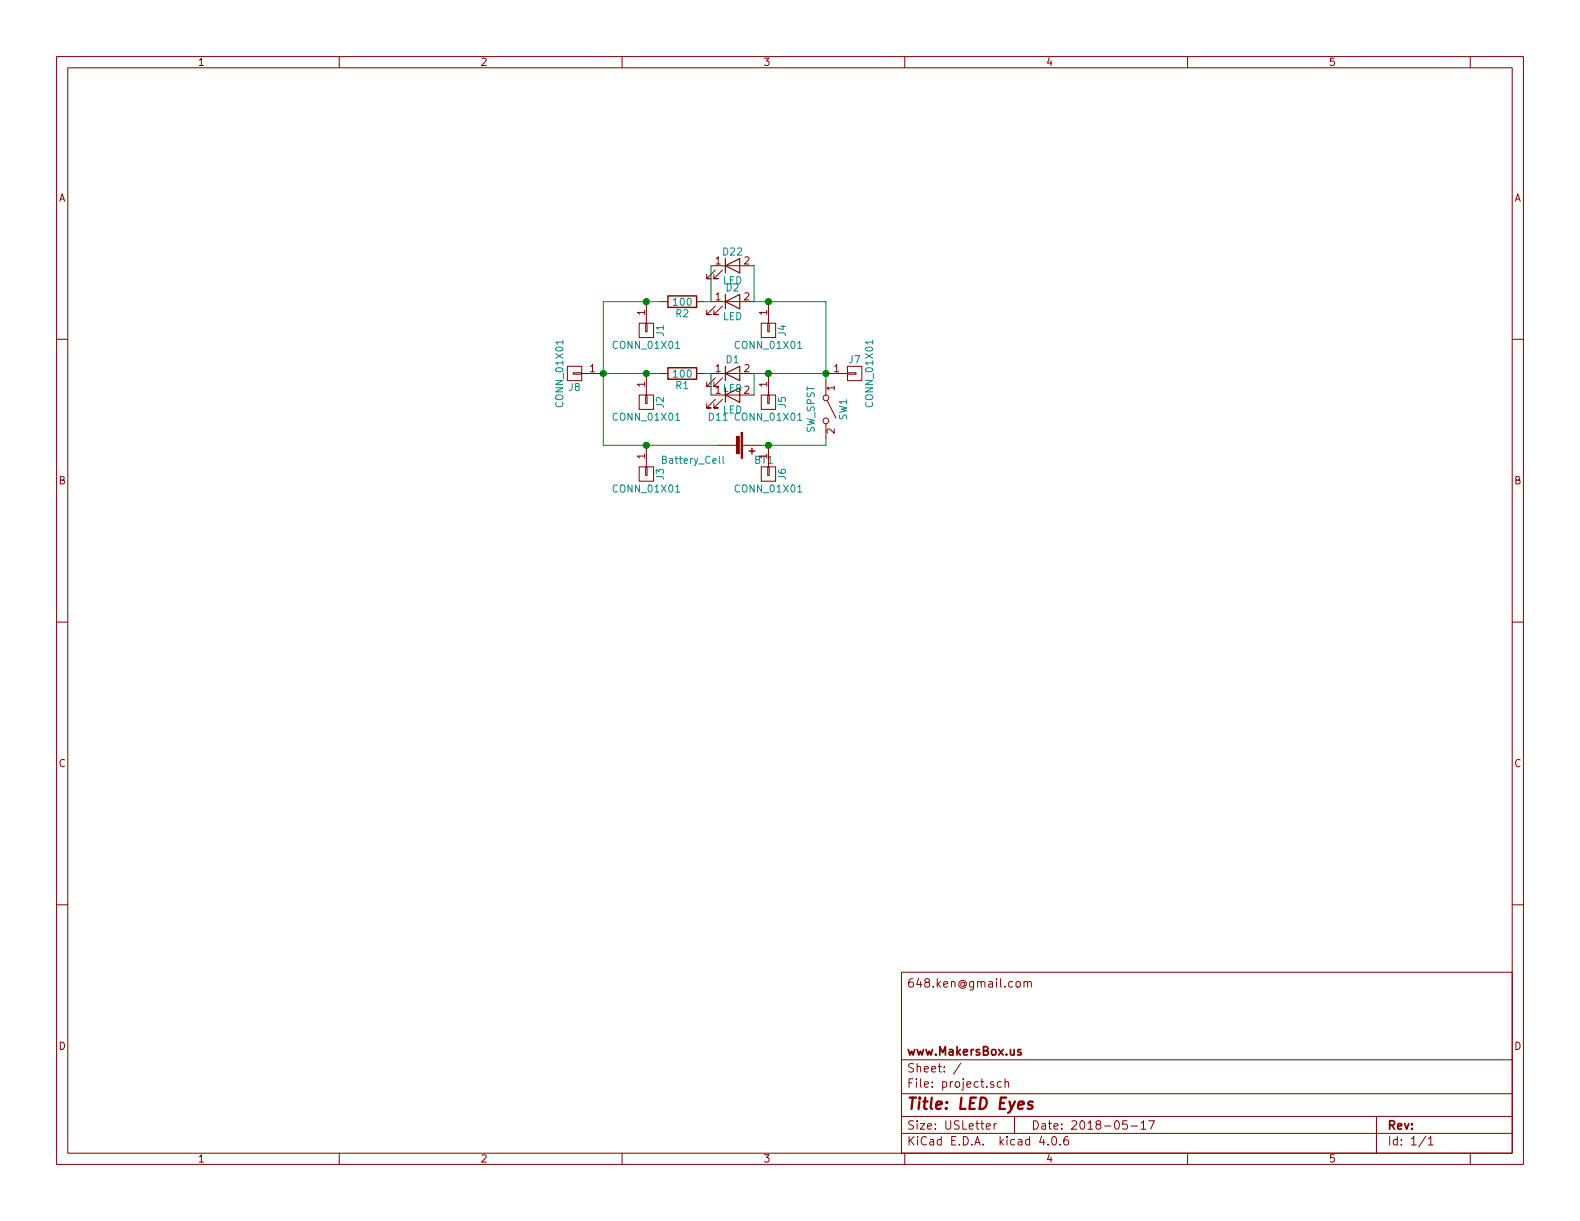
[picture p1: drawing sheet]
<svg xmlns="http://www.w3.org/2000/svg" width="279mm" height="216mm" viewBox="0 0 279 216" stroke-linecap="round" stroke-linejoin="round" font-family="sans-serif">
<g fill="none" stroke="#840000" stroke-width=".18">
<path d="M10 10h259.4v195.9h-259.4zM12 12h255.4v191.9h-255.4zM60 10v2M110 10v2M160 10v2M210 10v2M260 10v2M10 60h2M113 57.2h2.6v2.5h-2.6zM114.2 57.2h.2v1.5h-.2zM114.3 53.3v3.9M116.8 53.3h1.3"/>
<path d="M123.2 53.3h1.3M125.7 53.3h7.6M125.7 47h7.6M126.5 54.1l-1.5 1.5h.7h-.7v-.7M126.5 47.8l-1.5 1.5h.7h-.7v-.8M127.8 54.1l-1.6 1.5h.8h-.8v-.7M127.8 47.8l-1.6 1.5h.8h-.8v-.8M134.6 57.2h2.6v2.5h-2.6zM135.8 57.2h.2v1.5h-.2zM135.9 53.3v3.9M267.4 60h2M100.3 64.8h2.6v2.5h-2.6z"/>
<path d="M101.3 65.9h1.6v.3h-1.6zM102.9 66h3.8M113 69.9h2.6v2.5h-2.6zM114.2 69.9h.2v1.5h-.2zM114.3 66v3.9M114.3 78.7v3.9M116.8 66h1.3M123.2 66h1.3M125.7 66h7.6M125.7 69.9h2.6M126.5 66.8l-1.5 1.5h.7h-.7v-.7M126.5 70.6l-1.5 1.5h.7h-.7v-.7"/>
<path d="M127 78.7h3.3M127.8 66.8l-1.6 1.5h.8h-.8v-.7M127.8 70.6l-1.6 1.5h.8h-.8v-.7M130.8 69.9h2.5M131.3 78.7h3.3M134.6 69.9h2.6v2.5h-2.6zM135.8 69.9h.2v1.5h-.2zM135.9 66v3.9M135.9 78.7v3.9M146 66h3.9M146 67.3v2.6M146 74.9v2.6"/>
<path d="M146.3 70.9l1.5 3M149.9 65.9h1.5v.3h-1.5zM149.9 64.8h2.5v2.5h-2.5zM113 82.6h2.6v2.5h-2.6zM114.2 82.6h.2v1.5h-.2zM134.6 82.6h2.6v2.5h-2.6zM135.8 82.6h.2v1.5h-.2zM10 110h2M267.4 110h2M10 160h2M267.4 160h2M159.4 171.9h108v32h-108z"/>
<path d="M179.7 173.7l.2-.1 .5 .1v.6l-.1 .2h-.4l-.2-.1zM181.1 173.7l.2-.1h.4v.9M181.1 173.6v.9M181.7 173.8a.36 .36 0 0 1 .3-.3 .36 .36 0 0 1 .4 .3v.7M159.4 197.4h108M159.4 193.4h108M159.4 187.4h108M169.9 188l-1.3 1.9M174.4 199.2l.7-.2v-.2l-.4-.1-.3 .2 .1 .7h.6M175.7 191.3a.37 .37 0 0 0-.6 .2l.1 .2 .5 .1 .1 .2-.2 .3-.5-.1M175.8 198.7v1M176.2 198.7l-.4 .3"/>
<path d="M177.1 191.3h-.5l-.2 .2v.6l.2 .2 .5-.1M177.7 191.4l.2-.1h.4l.1 1M177.7 190.8v1.5M179.4 197.4v3M199.3 198.2h-.7l-.1 .7 .2-.1h.5l.2 .2-.1 .5-.2 .2-.6-.2M200 199.1h1.1M201.8 198.6l.4-.4v1.5M201.8 199.7h.8M203.1 198.2h1l-.6 1.5M243.4 197.4v6.5M60 203.9v2M110 203.9v2"/>
<path d="M159.4 200.4h108M160 203.9v2M184.2 200.9l-.4 1.1h1M185.3 202.3v.2M186.1 201.1l.2-.1a.81 .81 0 0 1 .6 .6 .81 .81 0 0 1-.3 .8l-.1 .1a.79 .79 0 0 1-.4-1.4zM187.5 202.3v.2M188.8 201a.59 .59 0 0 0-.7 .6l.1 .7 .2 .2 .5-.2 .1-.5-.2-.2-.4-.1-.3 .3M210 203.9v2M252.1 200.9l-1.2 1.9M252.6 201.4l.4-.4v1.5M252.6 202.5h.8M260 203.9v2"/>
<circle cx="146.1" cy="70.4" r=".51"/>
<circle cx="146.1" cy="74.4" r=".51"/>
</g>
<path d="M182.6 194.8h-.5l-.3 .3 .3 .3 .4 .1 .1 .3-.1 .2-.2 .1-.6-.1" fill="none" stroke="#840000" stroke-width=".41"/>
<path d="M128.3 53.3l2.5-1.2v2.5zM128.3 47l2.5-1.3v2.6zM128.3 45.7v2.6M128.3 52.1v2.5M128.3 66l2.5-1.2v2.5zM128.3 69.9l2.5-1.3v2.5zM128.3 64.8v2.5M128.3 68.6v2.5" fill="none" stroke="#840000" stroke-width=".2"/>
<path d="M118.1 52.3h5.1v2.1h-5.1zM118.1 65h5.1v2.1h-5.1zM132.5 79.8h1M133 79.2v1.1" fill="none" stroke="#840000" stroke-width=".25"/>
<g fill="#840000" stroke="#840000" stroke-width=".18">
<path d="M131.1 76.5h.2v4.5h-.2z"/>
<path d="M130.2 77.2h.5v3h-.5z"/>
</g>
<path d="M127.9 80.7v1l.1 .2" fill="none" stroke="#008484" stroke-width=".18"/>
<path d="M116.8 53.3h-10.1v25.4h20.3M125.7 47v6.3h-1.2M133.3 47v6.3h12.7v14M106.7 66h10.1M124.5 66h1.2v3.9M146 77.5v1.2h-11.4M146 66h-12.7v3.9" fill="none" stroke="#008400" stroke-width=".18"/>
<g fill="#008400" stroke="#008400" stroke-width=".25">
<circle cx="106.7" cy="66" r=".51"/>
<circle cx="146.1" cy="66" r=".51"/>
<circle cx="114.3" cy="53.3" r=".51"/>
<circle cx="114.3" cy="78.7" r=".51"/>
<circle cx="114.3" cy="66" r=".51"/>
<circle cx="135.9" cy="66" r=".51"/>
<circle cx="135.9" cy="53.3" r=".51"/>
<circle cx="135.9" cy="78.7" r=".51"/>
</g>
<text font-size="2.8" fill="#840000" x="160.4" y="196.2">Title: LED Eyes</text>
<g font-size="2.1" fill="#840000">
<text x="160.4" y="174.6">648.ken@gmail.com</text>
<text x="160.4" y="189.6">Sheet: /</text>
<text x="160.4" y="186.6">www.MakersBox.us</text>
<text x="160.4" y="192.3">File: project.sch</text>
<text x="160.4" y="202.5">KiCad E.D.A. kicad 4.0.6</text>
<text x="160.4" y="199.7">Size: USLetter</text>
<text x="182.4" y="199.7">Date: 2018-05-17</text>
<text x="245.4" y="199.7">Rev:</text>
<text x="245.4" y="202.5">Id: 1/1</text>
</g>
<g font-size="1.8" fill="#840000">
<text x="35" y="11.6">1</text>
<text x="85" y="11.6">2</text>
<text x="135" y="11.6">3</text>
<text x="185" y="11.6">4</text>
<text x="235" y="11.6">5</text>
<text x="10.4" y="35.6">A</text>
<text x="267.8" y="35.6">A</text>
<text x="126.5" y="46.7">1</text>
<text x="131.6" y="46.7">2</text>
<text x="126.5" y="53.1">1</text>
<text x="131.6" y="53.1">2</text>
<text x="114" y="55.7" transform="rotate(-90 114 55.7)">1</text>
<text x="135.6" y="55.7" transform="rotate(-90 135.6 55.7)">1</text>
<text x="104.3" y="65.8">1</text>
<text x="126.5" y="65.8">1</text>
<text x="131.6" y="65.8">2</text>
<text x="147.5" y="65.8">1</text>
<text x="114" y="68.4" transform="rotate(-90 114 68.4)">1</text>
<text x="126.5" y="69.6">1LED</text>
<text x="131.6" y="69.6">2</text>
<text x="135.6" y="68.4" transform="rotate(-90 135.6 68.4)">1</text>
<text x="147.6" y="69.1" transform="rotate(-90 147.6 69.1)">1</text>
<text x="147.6" y="76.7" transform="rotate(-90 147.6 76.7)">2</text>
<text x="114" y="81.1" transform="rotate(-90 114 81.1)">1</text>
<text x="135.6" y="81.1" transform="rotate(-90 135.6 81.1)">1</text>
<text x="10.4" y="85.6">B</text>
<text x="267.8" y="85.6">B</text>
<text x="10.4" y="135.6">C</text>
<text x="267.8" y="135.6">C</text>
<text x="10.4" y="185.6">D</text>
<text x="267.8" y="185.6">D</text>
<text x="35" y="205.5">1</text>
<text x="85" y="205.5">2</text>
<text x="135" y="205.5">3</text>
<text x="185" y="205.5">4</text>
<text x="235" y="205.5">5</text>
</g>
<g font-size="1.8" fill="#008484">
<text x="127.9" y="45.2">D22</text>
<text x="127.8" y="50.2">LED</text>
<text x="128.4" y="51.5">D2</text>
<text x="117.4" y="59.4" transform="rotate(-90 117.4 59.4)">J1</text>
<text x="119.2" y="54.1">100</text>
<text x="119.5" y="56.1">R2</text>
<text x="127.8" y="56.6">LED</text>
<text x="139" y="59.4" transform="rotate(-90 139 59.4)">J4</text>
<text x="108.7" y="61.7">CONN_01X01</text>
<text x="128.4" y="64.2">D1</text>
<text x="130.3" y="61.7">CONN_01X01</text>
<text x="150.2" y="64.2">J7</text>
<text x="99.6" y="71.7" transform="rotate(-90 99.6 71.7)">CONN_01X01</text>
<text x="100.6" y="69.1">J8</text>
<text x="119.2" y="66.8">100</text>
<text x="119.5" y="68.8">R1</text>
<text x="154.4" y="71.7" transform="rotate(-90 154.4 71.7)">CONN_01X01</text>
<text x="108.7" y="74.4">CONN_01X01</text>
<text x="117.4" y="72.1" transform="rotate(-90 117.4 72.1)">J2</text>
<text x="125.4" y="74.4">D11</text>
<text x="127.8" y="73.1">LED</text>
<text x="130.3" y="74.4">CONN_01X01</text>
<text x="139" y="72.1" transform="rotate(-90 139 72.1)">J5</text>
<text x="144" y="76.6" transform="rotate(-90 144 76.6)">SW_SPST</text>
<text x="149.8" y="74.3" transform="rotate(-90 149.8 74.3)">SW1</text>
<text x="117.4" y="82">Battery_Cell</text>
<text x="133.4" y="82">BT1</text>
<text x="108.7" y="87.1">CONN_01X01</text>
<text x="117.4" y="84.8" transform="rotate(-90 117.4 84.8)">J3</text>
<text x="130.3" y="87.1">CONN_01X01</text>
<text x="139" y="84.8" transform="rotate(-90 139 84.8)">J6</text>
</g>
</svg>
